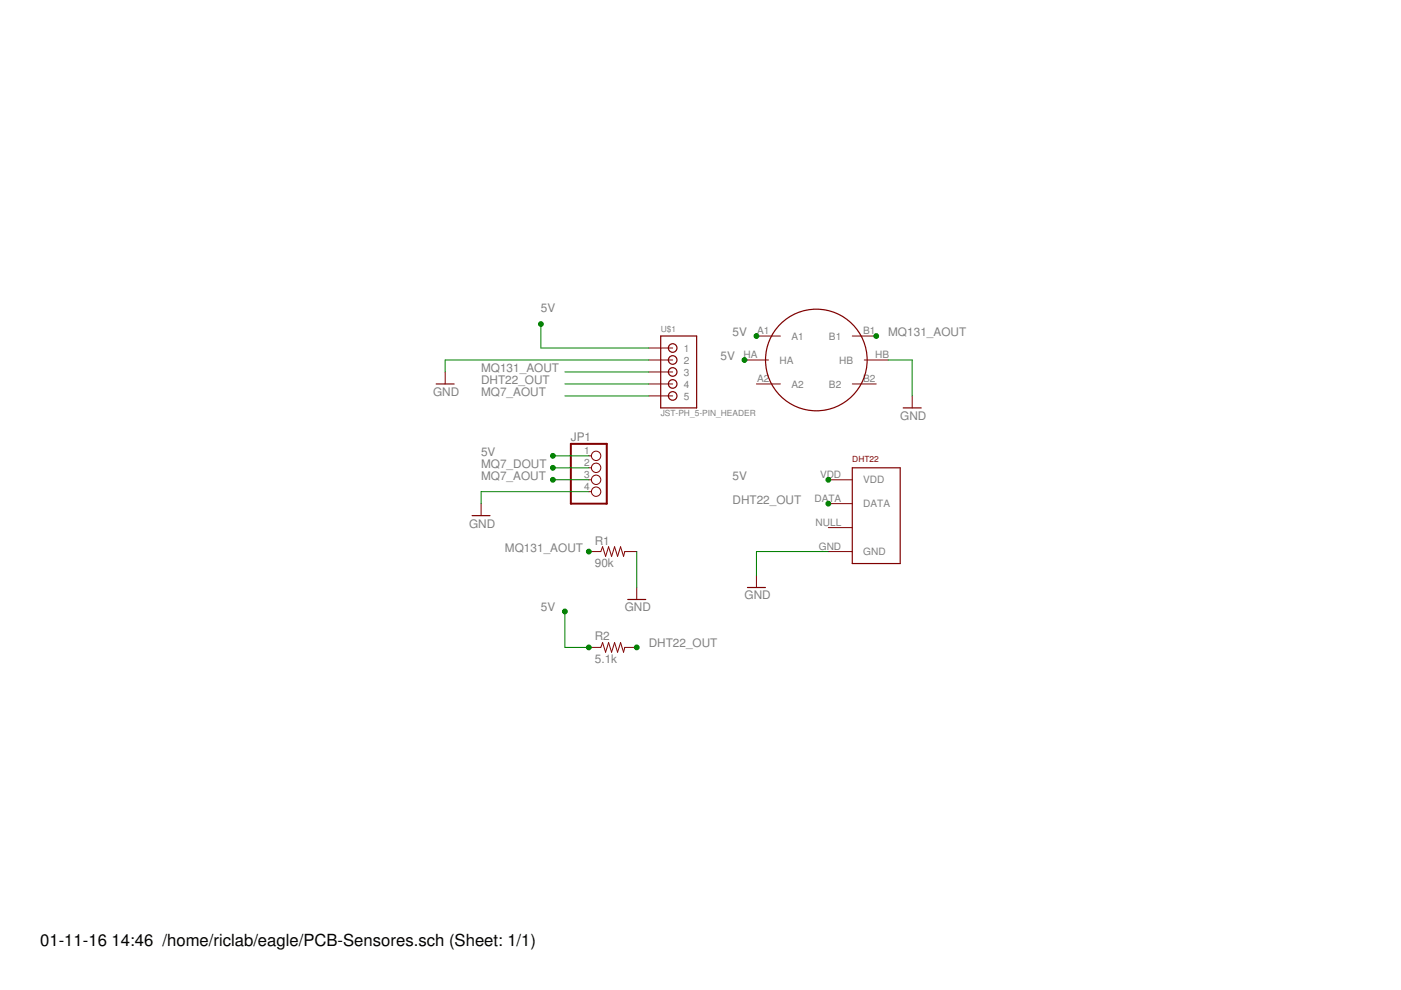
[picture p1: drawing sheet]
<?xml version="1.0" encoding="utf-8"?>
<!DOCTYPE eagle SYSTEM "eagle.dtd">
<!--
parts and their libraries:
SparkFun-Resistors: Licensing: Creative Commons ShareAlike 4.0 International - https://creativecommons.org/licenses/by-sa/4.0
-->
<eagle version="7.2.0">
<drawing>
<settings>
<setting alwaysvectorfont="no"/>
<setting verticaltext="up"/>
</settings>
<grid distance="0.1" unitdist="inch" unit="inch" style="lines" multiple="1" display="no" altdistance="0.01" altunitdist="inch" altunit="inch"/>
<schematic xreflabel="%F%N/%S.%C%R" xrefpart="/%S.%C%R">
<libraries>
<library name="RHT03_DHT-22_AM2302">
<symbols>
<symbol name="RHT03">
<wire x1="-5.08" y1="10.16" x2="-5.08" y2="-10.16" width="0.254" layer="94"/>
<wire x1="-5.08" y1="-10.16" x2="5.08" y2="-10.16" width="0.254" layer="94"/>
<wire x1="5.08" y1="-10.16" x2="5.08" y2="10.16" width="0.254" layer="94"/>
<wire x1="5.08" y1="10.16" x2="-5.08" y2="10.16" width="0.254" layer="94"/>
<pin name="VDD" x="-10.16" y="7.62" length="middle" direction="pwr"/>
<pin name="DATA" x="-10.16" y="2.54" length="middle"/>
<pin name="NULL" x="-10.16" y="-2.54" visible="pad" length="middle" direction="nc"/>
<pin name="GND" x="-10.16" y="-7.62" length="middle" direction="pwr"/>
<text x="-5.08" y="11.43" size="1.27" layer="94">&gt;NAME</text>
<text x="-5.08" y="-12.7" size="1.27" layer="94">&gt;VALUE</text>
</symbol>
</symbols>
<devicesets>
<deviceset name="RHT03_DHT-22_AM2302" prefix="U" uservalue="yes">
<gates>
<gate name="G$1" symbol="RHT03" x="0" y="0"/>
</gates>
<devices>
<device name="" package="RHT03_DHT-22">
<connects>
<connect gate="G$1" pin="DATA" pad="DATA"/>
<connect gate="G$1" pin="GND" pad="GND"/>
<connect gate="G$1" pin="NULL" pad="NULL"/>
<connect gate="G$1" pin="VDD" pad="VDD"/>
</connects>
<technologies>
<technology name="">
<attribute name="PROD_ID" value="SEN-10167"/>
</technology>
</technologies>
</device>
<device name="WIRED" package="AM2302">
<connects>
<connect gate="G$1" pin="DATA" pad="DATA"/>
<connect gate="G$1" pin="GND" pad="GND"/>
<connect gate="G$1" pin="NULL" pad="NULL"/>
<connect gate="G$1" pin="VDD" pad="VDD"/>
</connects>
<technologies>
<technology name="">
<attribute name="PROD_ID" value="SEN-10167"/>
</technology>
</technologies>
</device>
<device name="RA" package="RHT03_DHT-22/RA">
<connects>
<connect gate="G$1" pin="DATA" pad="DATA"/>
<connect gate="G$1" pin="GND" pad="GND"/>
<connect gate="G$1" pin="NULL" pad="NULL"/>
<connect gate="G$1" pin="VDD" pad="VDD"/>
</connects>
<technologies>
<technology name="">
<attribute name="PROD_ID" value="SEN-10167"/>
</technology>
</technologies>
</device>
</devices>
</deviceset>
</devicesets>
</library>
<library name="pinhead">
<symbols>
<symbol name="PINHD4">
<wire x1="-6.35" y1="-5.08" x2="1.27" y2="-5.08" width="0.4064" layer="94"/>
<wire x1="1.27" y1="-5.08" x2="1.27" y2="7.62" width="0.4064" layer="94"/>
<wire x1="1.27" y1="7.62" x2="-6.35" y2="7.62" width="0.4064" layer="94"/>
<wire x1="-6.35" y1="7.62" x2="-6.35" y2="-5.08" width="0.4064" layer="94"/>
<text x="-6.35" y="8.255" size="1.778" layer="95">&gt;NAME</text>
<text x="-6.35" y="-7.62" size="1.778" layer="96">&gt;VALUE</text>
<pin name="1" x="-2.54" y="5.08" visible="pad" length="short" direction="pas" function="dot"/>
<pin name="2" x="-2.54" y="2.54" visible="pad" length="short" direction="pas" function="dot"/>
<pin name="3" x="-2.54" y="0" visible="pad" length="short" direction="pas" function="dot"/>
<pin name="4" x="-2.54" y="-2.54" visible="pad" length="short" direction="pas" function="dot"/>
</symbol>
</symbols>
<devicesets>
<deviceset name="PINHD-1X4" prefix="JP" uservalue="yes">
<gates>
<gate name="A" symbol="PINHD4" x="0" y="0"/>
</gates>
<devices>
<device name="" package="1X04">
<connects>
<connect gate="A" pin="1" pad="1"/>
<connect gate="A" pin="2" pad="2"/>
<connect gate="A" pin="3" pad="3"/>
<connect gate="A" pin="4" pad="4"/>
</connects>
<technologies>
<technology name=""/>
</technologies>
</device>
<device name="/90" package="1X04/90">
<connects>
<connect gate="A" pin="1" pad="1"/>
<connect gate="A" pin="2" pad="2"/>
<connect gate="A" pin="3" pad="3"/>
<connect gate="A" pin="4" pad="4"/>
</connects>
<technologies>
<technology name=""/>
</technologies>
</device>
</devices>
</deviceset>
</devicesets>
</library>
<library name="supply1">
<symbols>
<symbol name="GND">
<wire x1="-1.905" y1="0" x2="1.905" y2="0" width="0.254" layer="94"/>
<text x="-2.54" y="-2.54" size="1.778" layer="96">&gt;VALUE</text>
<pin name="GND" x="0" y="2.54" visible="off" length="short" direction="sup" rot="R270"/>
</symbol>
</symbols>
<devicesets>
<deviceset name="GND" prefix="GND">
<gates>
<gate name="1" symbol="GND" x="0" y="0"/>
</gates>
<devices>
<device name="">
<technologies>
<technology name=""/>
</technologies>
</device>
</devices>
</deviceset>
</devicesets>
</library>
<library name="SparkFun-Resistors">
<symbols>
<symbol name="RESISTOR">
<wire x1="-2.54" y1="0" x2="-2.159" y2="1.016" width="0.1524" layer="94"/>
<wire x1="-2.159" y1="1.016" x2="-1.524" y2="-1.016" width="0.1524" layer="94"/>
<wire x1="-1.524" y1="-1.016" x2="-0.889" y2="1.016" width="0.1524" layer="94"/>
<wire x1="-0.889" y1="1.016" x2="-0.254" y2="-1.016" width="0.1524" layer="94"/>
<wire x1="-0.254" y1="-1.016" x2="0.381" y2="1.016" width="0.1524" layer="94"/>
<wire x1="0.381" y1="1.016" x2="1.016" y2="-1.016" width="0.1524" layer="94"/>
<wire x1="1.016" y1="-1.016" x2="1.651" y2="1.016" width="0.1524" layer="94"/>
<wire x1="1.651" y1="1.016" x2="2.286" y2="-1.016" width="0.1524" layer="94"/>
<wire x1="2.286" y1="-1.016" x2="2.54" y2="0" width="0.1524" layer="94"/>
<text x="-3.81" y="1.4986" size="1.778" layer="95">&gt;NAME</text>
<text x="-3.81" y="-3.302" size="1.778" layer="96">&gt;VALUE</text>
<pin name="2" x="5.08" y="0" visible="off" length="short" direction="pas" swaplevel="1" rot="R180"/>
<pin name="1" x="-5.08" y="0" visible="off" length="short" direction="pas" swaplevel="1"/>
</symbol>
</symbols>
<devicesets>
<deviceset name="10KOHM-1/4W-1%(PTH)" prefix="R" uservalue="yes">
<gates>
<gate name="G$1" symbol="RESISTOR" x="0" y="0"/>
</gates>
<devices>
<device name="HORIZ" package="AXIAL-0.3">
<connects>
<connect gate="G$1" pin="1" pad="P$1"/>
<connect gate="G$1" pin="2" pad="P$2"/>
</connects>
<technologies>
<technology name="">
<attribute name="PROD_ID" value="RES-12183" constant="no"/>
<attribute name="VALUE" value="10k" constant="no"/>
</technology>
</technologies>
</device>
<device name="HORIZ-KIT" package="AXIAL-0.3EZ">
<connects>
<connect gate="G$1" pin="1" pad="P$1"/>
<connect gate="G$1" pin="2" pad="P$2"/>
</connects>
<technologies>
<technology name="">
<attribute name="PROD_ID" value="RES-12183" constant="no"/>
<attribute name="VALUE" value="10k" constant="no"/>
</technology>
</technologies>
</device>
<device name="VERT" package="AXIAL-0.1">
<connects>
<connect gate="G$1" pin="1" pad="P$1"/>
<connect gate="G$1" pin="2" pad="P$2"/>
</connects>
<technologies>
<technology name="">
<attribute name="PROD_ID" value="RES-12183" constant="no"/>
<attribute name="VALUE" value="10k" constant="no"/>
</technology>
</technologies>
</device>
<device name="VERT-KIT" package="AXIAL-0.1EZ">
<connects>
<connect gate="G$1" pin="1" pad="P$1"/>
<connect gate="G$1" pin="2" pad="P$2"/>
</connects>
<technologies>
<technology name="">
<attribute name="PROD_ID" value="RES-12183" constant="no"/>
<attribute name="VALUE" value="10k" constant="no"/>
</technology>
</technologies>
</device>
</devices>
</deviceset>
</devicesets>
</library>
<library name="SparkFun-Sensors">
<symbols>
<symbol name="MQ-4">
<pin name="A1" x="-12.7" y="5.08" length="middle"/>
<pin name="HB" x="15.24" y="0" length="middle" rot="R180"/>
<pin name="A2" x="-12.7" y="-5.08" length="middle"/>
<pin name="B1" x="12.7" y="5.08" length="middle" rot="R180"/>
<pin name="HA" x="-15.24" y="0" length="middle"/>
<pin name="B2" x="12.7" y="-5.08" length="middle" rot="R180"/>
<circle x="0" y="0" radius="10.77630625" width="0.254" layer="94"/>
</symbol>
</symbols>
<devicesets>
<deviceset name="METHANE_SENSOR">
<gates>
<gate name="G$1" symbol="MQ-4" x="0" y="0"/>
</gates>
<devices>
<device name="" package="MQ-3">
<connects>
<connect gate="G$1" pin="A1" pad="A1"/>
<connect gate="G$1" pin="A2" pad="A2"/>
<connect gate="G$1" pin="B1" pad="B1"/>
<connect gate="G$1" pin="B2" pad="B2"/>
<connect gate="G$1" pin="HA" pad="HA"/>
<connect gate="G$1" pin="HB" pad="HB"/>
</connects>
<technologies>
<technology name=""/>
</technologies>
</device>
</devices>
</deviceset>
</devicesets>
</library>
<library name="SRG">
<symbols>
<symbol name="JST_PHR-5">
<pin name="1" x="-7.62" y="5.08" visible="pin" length="middle"/>
<pin name="2" x="-7.62" y="2.54" visible="pin" length="middle"/>
<pin name="3" x="-7.62" y="0" visible="pin" length="middle"/>
<pin name="4" x="-7.62" y="-2.54" visible="pin" length="middle"/>
<pin name="5" x="-7.62" y="-5.08" visible="pin" length="middle"/>
<text x="-5.08" y="8.382" size="1.27" layer="95">&gt;NAME</text>
<text x="-5.08" y="-9.398" size="1.27" layer="96">&gt;VALUE</text>
<wire x1="-5.08" y1="7.62" x2="2.54" y2="7.62" width="0.254" layer="94"/>
<wire x1="2.54" y1="7.62" x2="2.54" y2="-7.62" width="0.254" layer="94"/>
<wire x1="2.54" y1="-7.62" x2="-5.08" y2="-7.62" width="0.254" layer="94"/>
<wire x1="-5.08" y1="-7.62" x2="-5.08" y2="7.62" width="0.254" layer="94"/>
<circle x="-2.54" y="5.08" radius="0.915809375" width="0.254" layer="94"/>
<circle x="-2.54" y="2.54" radius="0.915809375" width="0.254" layer="94"/>
<circle x="-2.54" y="0" radius="0.915809375" width="0.254" layer="94"/>
<circle x="-2.54" y="-2.54" radius="0.915809375" width="0.254" layer="94"/>
<circle x="-2.54" y="-5.08" radius="0.915809375" width="0.254" layer="94"/>
</symbol>
</symbols>
<devicesets>
<deviceset name="JST-PH_5-PIN_HEADER">
<gates>
<gate name="G$1" symbol="JST_PHR-5" x="0" y="0"/>
</gates>
<devices>
<device name="" package="JST_B5B-PH_HEADER">
<connects>
<connect gate="G$1" pin="1" pad="P1"/>
<connect gate="G$1" pin="2" pad="P2"/>
<connect gate="G$1" pin="3" pad="P3"/>
<connect gate="G$1" pin="4" pad="P4"/>
<connect gate="G$1" pin="5" pad="P5"/>
</connects>
<technologies>
<technology name=""/>
</technologies>
</device>
</devices>
</deviceset>
</devicesets>
</library>
</libraries>
<attributes>
</attributes>
<variantdefs>
</variantdefs>
<classes>
<class number="0" name="default" width="0" drill="0">
</class>
</classes>
<parts>
<part name="JP1" library="pinhead" deviceset="PINHD-1X4" device=""/>
<part name="GND1" library="supply1" deviceset="GND" device=""/>
<part name="R1" library="SparkFun-Resistors" deviceset="10KOHM-1/4W-1%(PTH)" device="HORIZ-KIT" value="90k"/>
<part name="MQ131" library="SparkFun-Sensors" deviceset="METHANE_SENSOR" device=""/>
<part name="GND2" library="supply1" deviceset="GND" device=""/>
<part name="GND3" library="supply1" deviceset="GND" device=""/>
<part name="GND5" library="supply1" deviceset="GND" device=""/>
<part name="DHT22" library="RHT03_DHT-22_AM2302" deviceset="RHT03_DHT-22_AM2302" device=""/>
<part name="GND6" library="supply1" deviceset="GND" device=""/>
<part name="U$1" library="SRG" deviceset="JST-PH_5-PIN_HEADER" device=""/>
<part name="R2" library="SparkFun-Resistors" deviceset="10KOHM-1/4W-1%(PTH)" device="HORIZ-KIT" value="5.1k"/>
</parts>
<sheets>
<sheet>
<plain>
</plain>
<instances>
<instance part="JP1" gate="A" x="-2.54" y="20.32"/>
<instance part="GND1" gate="1" x="-35.56" y="40.64"/>
<instance part="R1" gate="G$1" x="0" y="5.08"/>
<instance part="MQ131" gate="G$1" x="43.18" y="45.72"/>
<instance part="GND2" gate="1" x="5.08" y="-5.08"/>
<instance part="GND3" gate="1" x="63.5" y="35.56"/>
<instance part="GND5" gate="1" x="-27.94" y="12.7"/>
<instance part="DHT22" gate="G$1" x="55.88" y="12.7"/>
<instance part="GND6" gate="1" x="30.48" y="-2.54"/>
<instance part="U$1" gate="G$1" x="15.24" y="43.18"/>
<instance part="R2" gate="G$1" x="0" y="-15.24"/>
</instances>
<busses>
</busses>
<nets>
<net name="5V" class="0">
<segment>
<wire x1="-15.24" y1="48.26" x2="-15.24" y2="53.34" width="0.1524" layer="91"/>
<label x="-15.24" y="55.88" size="1.778" layer="95"/>
<junction x="-15.24" y="53.34"/>
<pinref part="U$1" gate="G$1" pin="1"/>
<wire x1="-15.24" y1="48.26" x2="7.62" y2="48.26" width="0.1524" layer="91"/>
</segment>
<segment>
<pinref part="MQ131" gate="G$1" pin="A1"/>
<junction x="30.48" y="50.8"/>
<label x="25.4" y="50.8" size="1.778" layer="95"/>
</segment>
<segment>
<pinref part="MQ131" gate="G$1" pin="HA"/>
<junction x="27.94" y="45.72"/>
<label x="22.86" y="45.72" size="1.778" layer="95"/>
</segment>
<segment>
<pinref part="JP1" gate="A" pin="1"/>
<wire x1="-5.08" y1="25.4" x2="-12.7" y2="25.4" width="0.1524" layer="91"/>
<junction x="-12.7" y="25.4"/>
<label x="-27.94" y="25.4" size="1.778" layer="95"/>
</segment>
<segment>
<pinref part="DHT22" gate="G$1" pin="VDD"/>
<junction x="45.72" y="20.32"/>
<label x="25.4" y="20.32" size="1.778" layer="95"/>
</segment>
<segment>
<pinref part="R2" gate="G$1" pin="1"/>
<junction x="-5.08" y="-15.24"/>
<wire x1="-5.08" y1="-15.24" x2="-10.16" y2="-15.24" width="0.1524" layer="91"/>
<wire x1="-10.16" y1="-15.24" x2="-10.16" y2="-7.62" width="0.1524" layer="91"/>
<junction x="-10.16" y="-7.62"/>
<label x="-15.24" y="-7.62" size="1.778" layer="95"/>
</segment>
</net>
<net name="GND" class="0">
<segment>
<pinref part="GND1" gate="1" pin="GND"/>
<wire x1="7.62" y1="45.72" x2="-35.56" y2="45.72" width="0.1524" layer="91"/>
<wire x1="-35.56" y1="45.72" x2="-35.56" y2="43.18" width="0.1524" layer="91"/>
<pinref part="U$1" gate="G$1" pin="2"/>
</segment>
<segment>
<pinref part="GND2" gate="1" pin="GND"/>
<pinref part="R1" gate="G$1" pin="2"/>
<wire x1="5.08" y1="-2.54" x2="5.08" y2="5.08" width="0.1524" layer="91"/>
</segment>
<segment>
<pinref part="MQ131" gate="G$1" pin="HB"/>
<pinref part="GND3" gate="1" pin="GND"/>
<wire x1="58.42" y1="45.72" x2="63.5" y2="45.72" width="0.1524" layer="91"/>
<wire x1="63.5" y1="45.72" x2="63.5" y2="38.1" width="0.1524" layer="91"/>
</segment>
<segment>
<pinref part="JP1" gate="A" pin="4"/>
<pinref part="GND5" gate="1" pin="GND"/>
<wire x1="-5.08" y1="17.78" x2="-27.94" y2="17.78" width="0.1524" layer="91"/>
<wire x1="-27.94" y1="17.78" x2="-27.94" y2="15.24" width="0.1524" layer="91"/>
</segment>
<segment>
<pinref part="GND6" gate="1" pin="GND"/>
<wire x1="30.48" y1="0" x2="30.48" y2="5.08" width="0.1524" layer="91"/>
<pinref part="DHT22" gate="G$1" pin="GND"/>
<wire x1="30.48" y1="5.08" x2="45.72" y2="5.08" width="0.1524" layer="91"/>
</segment>
</net>
<net name="DHT22_OUT" class="0">
<segment>
<label x="-27.94" y="40.64" size="1.778" layer="95"/>
<pinref part="U$1" gate="G$1" pin="4"/>
<wire x1="-10.16" y1="40.64" x2="7.62" y2="40.64" width="0.1524" layer="91"/>
</segment>
<segment>
<pinref part="DHT22" gate="G$1" pin="DATA"/>
<junction x="45.72" y="15.24"/>
<label x="25.4" y="15.24" size="1.778" layer="95"/>
</segment>
<segment>
<pinref part="R2" gate="G$1" pin="2"/>
<junction x="5.08" y="-15.24"/>
<label x="7.62" y="-15.24" size="1.778" layer="95"/>
</segment>
</net>
<net name="MQ7_DOUT" class="0">
<segment>
<pinref part="JP1" gate="A" pin="2"/>
<wire x1="-5.08" y1="22.86" x2="-12.7" y2="22.86" width="0.1524" layer="91"/>
<junction x="-12.7" y="22.86"/>
<label x="-27.94" y="22.86" size="1.778" layer="95"/>
</segment>
</net>
<net name="MQ7_AOUT" class="0">
<segment>
<pinref part="JP1" gate="A" pin="3"/>
<wire x1="-5.08" y1="20.32" x2="-12.7" y2="20.32" width="0.1524" layer="91"/>
<junction x="-12.7" y="20.32"/>
<label x="-27.94" y="20.32" size="1.778" layer="95"/>
</segment>
<segment>
<label x="-27.94" y="38.1" size="1.778" layer="95"/>
<pinref part="U$1" gate="G$1" pin="5"/>
<wire x1="-10.16" y1="38.1" x2="7.62" y2="38.1" width="0.1524" layer="91"/>
</segment>
</net>
<net name="MQ131_AOUT" class="0">
<segment>
<pinref part="R1" gate="G$1" pin="1"/>
<junction x="-5.08" y="5.08"/>
<label x="-22.86" y="5.08" size="1.778" layer="95"/>
</segment>
<segment>
<label x="-27.94" y="43.18" size="1.778" layer="95"/>
<pinref part="U$1" gate="G$1" pin="3"/>
<wire x1="-10.16" y1="43.18" x2="7.62" y2="43.18" width="0.1524" layer="91"/>
</segment>
<segment>
<pinref part="MQ131" gate="G$1" pin="B1"/>
<junction x="55.88" y="50.8"/>
<label x="58.42" y="50.8" size="1.778" layer="95"/>
</segment>
</net>
</nets>
</sheet>
</sheets>
</schematic>
</drawing>
</eagle>
